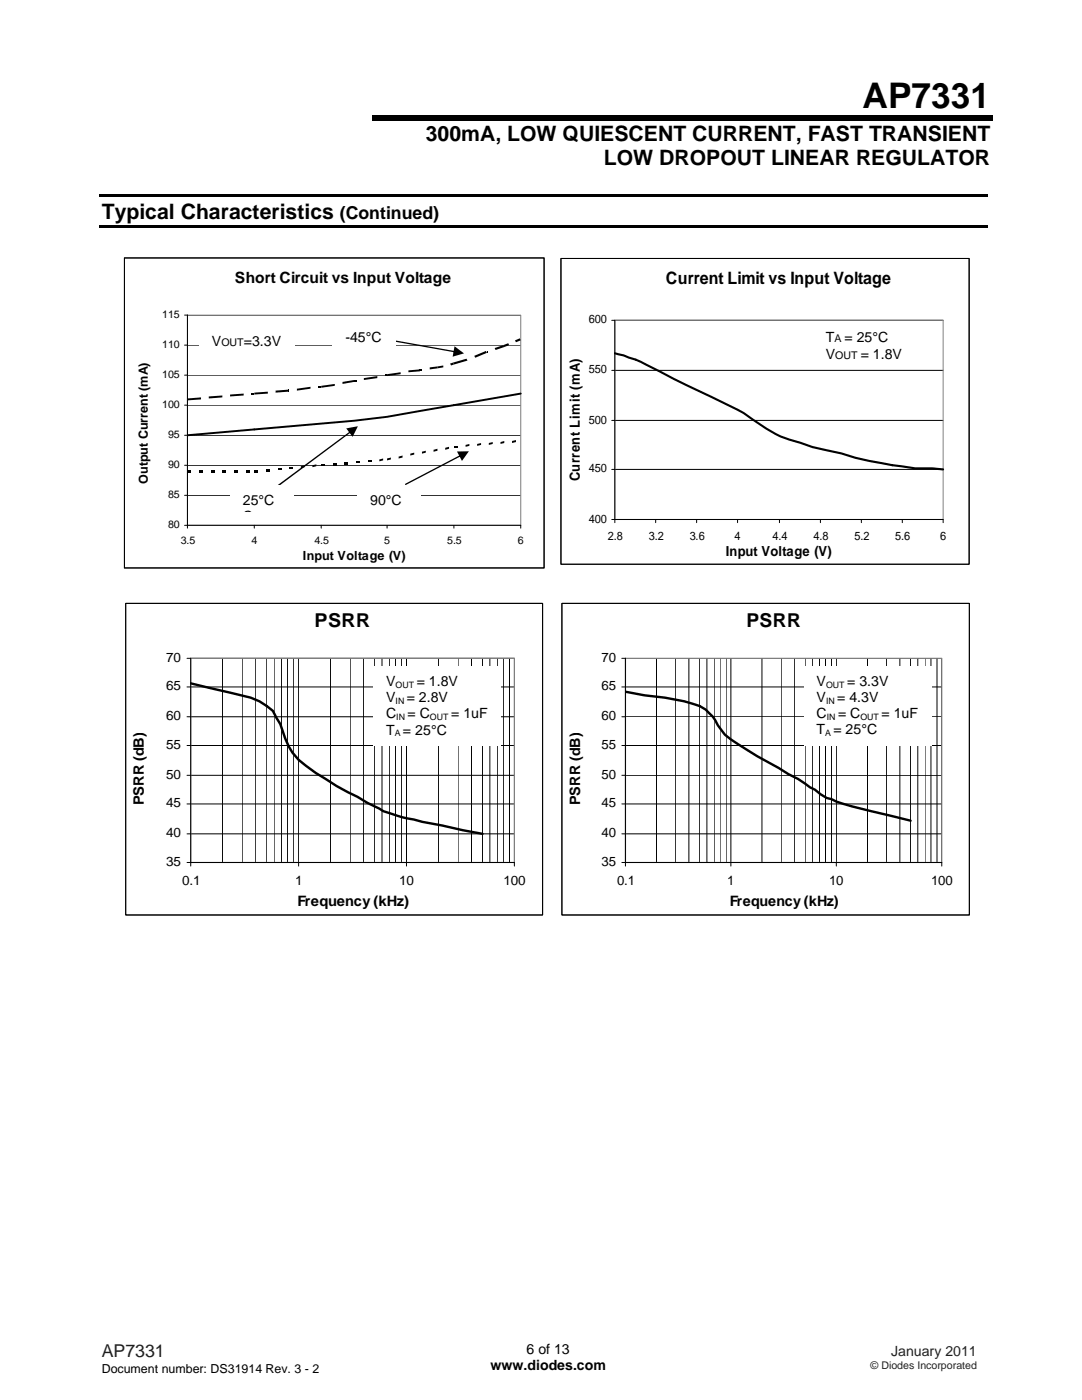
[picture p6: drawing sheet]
<svg xmlns="http://www.w3.org/2000/svg" width="216mm" height="279mm" viewBox="0 0 216 279" stroke-linecap="round" stroke-linejoin="round" font-family="sans-serif">
<path d="M19.8 38.8h177.2v.5h-177.2zM74.3 23.1h123.8v1.1h-123.8zM19.8 44.9h177.2v.5h-177.2z" fill="#000"/>
<path d="M24.8 51.5h83.8v61.8h-83.8z" fill-rule="evenodd" fill="#fff" stroke="#000" stroke-width=".2"/>
<g fill="none" stroke="#000" stroke-width=".2">
<path d="M24.8 51.5h83.8v61.8h-83.8zM36.8 74.9h67.1M36.8 68.9h67.1M36.8 62.9h67.1M37.4 62.9v42.5M36.8 98.8h67.1M36.8 92.9h67.1M36.8 86.9h67.1M36.8 80.9h67.1M36.8 104.8h67.1v.6M50.7 104.8v.6M64.1 104.8v.6"/>
<path d="M77.2 104.8v.6M90.6 104.8v.6"/>
</g>
<path d="M37.4 62.9h66.5v41.9h-66.5z" fill="none" stroke="#808080" stroke-width=".2"/>
<path d="M103.9 78.5l-26.7 4.7a1275.3 1275.3 0 0 1-39.8 3.7" fill="none" stroke="#000" stroke-width=".39"/>
<g fill="#000">
<path d="M50.2 78.4h.5v.3h-.5zM57.5 77.8h.2v.4h-.2zM63.5 77h.6v.4h-.6zM70.7 75.8h.4v.4h-.4zM76.9 74.7h.3v.4h-.3zM83.8 73.7h.4v.4h-.4zM97.2 70h.1v.4h-.1zM37.4 93.8h.8v.4h-.8zM39.7 93.8h.8v.4h-.8zM42 93.8h.8v.4h-.8zM44.4 93.8h.7v.4h-.7zM46.7 93.8h.8v.4h-.8z"/>
<path d="M49 93.8h.8v.4h-.8zM50.7 93.8h.8v.4h-.8zM53.1 93.6h.7v.4h-.7zM55.4 93.4h.8v.4h-.8zM57.7 93.2h.8v.4h-.8zM64.1 92.7h.8v.3h-.8zM66.4 92.5h.8v.4h-.8zM68.7 92.3h.8v.4h-.8zM71.1 92.1h.7v.4h-.7zM73.4 91.9h.7v.4h-.7zM90.6 89h.8v.4h-.8z"/>
</g>
<g fill="#000">
<path d="M37.4 79.5l2.7-.2v.4l-2.7 .2zM41.7 79.1l2.7-.2v.4l-2.7 .2zM45.9 78.7l2.7-.2v.4l-2.7 .2zM50.7 78.4l2.7-.2v.3l-2.7 .2zM55 78l2.5-.2v.4l-2.5 .2zM59.2 77.6l2.8-.4v.4l-2.8 .4zM64.1 77l2.7-.4v.4l-2.7 .4zM68.3 76.2l2.4-.4v.4l-2.4 .4zM72.6 75.5l2.7-.4v.4l-2.7 .3zM77.2 74.7l2.7-.4v.4l-2.7 .4zM81.5 73.9l2.3-.2v.4l-2.3 .2zM85.7 73.3l1.6-.2v.4l-1.6 .2z"/>
<path d="M87.3 73.1l1.2-.2v.4l-1.2 .2zM89.8 72.6l.6-.2 .2 .3-.6 .2zM90.4 72.4l2.7-.8 .2 .4-2.7 .7zM94.6 71l2.4-1 .2 .4-2.4 1zM98.7 69.5l1.7-.6 .2 .4-1.7 .5zM100.4 68.9l1-.4 .2 .4-1 .4zM102.8 67.9l.9-.4 .2 .4-.9 .4zM60 93l.8-.1v.3l-.8 .2zM62.3 92.9l.8-.2v.3l-.8 .2zM75.7 91.7l.8-.2v.4l-.8 .2zM77.2 91.5l.8-.2v.4l-.8 .2zM79.5 91.1l.8-.2v.4l-.8 .2z"/>
<path d="M81.9 90.5l.8-.2v.4l-.8 .2zM84.2 90.1l.8-.1v.3l-.8 .2zM86.5 89.8l.8-.2v.4l-.8 .1zM88.8 89.4l.8-.2v.4l-.8 .2zM92.9 88.8l.8-.2v.4l-.8 .2zM95.2 88.6l.8-.2v.4l-.8 .2zM97.5 88.4l.8-.2v.4l-.8 .2zM99.9 88.2l.7-.2v.4l-.7 .2zM102.2 88l.8-.2v.4l-.8 .2z"/>
</g>
<path d="M111.9 51.6h81.5v61h-81.5z" fill-rule="evenodd" fill="#fff" stroke="#000" stroke-width=".2"/>
<g fill="none" stroke="#000" stroke-width=".2">
<path d="M111.9 51.6h81.5v61h-81.5zM122.1 73.9h66.1M122.1 63.9h66.1M122.7 63.9v40.4M122.1 93.7h66.1M122.1 83.9h66.1M122.1 103.7h66.1v.6M130.8 103.7v.6M139 103.7v.6M147.2 103.7v.6M155.5 103.7v.6M163.7 103.7v.6"/>
<path d="M171.9 103.7v.6M180 103.7v.6"/>
</g>
<path d="M122.7 63.9h65.5v39.8h-65.5z" fill="none" stroke="#808080" stroke-width=".21"/>
<path d="M122.7 70.5l1.8 .4 1 .5a26.1 26.1 0 0 1 6.1 2.7l15.6 7.7 2 1.2a44.8 44.8 0 0 0 6.5 4.1l6.4 2.1 5.8 1.3a61.7 61.7 0 0 0 11.9 2.6l2.8 .4h3.4l2.2 .2" fill="none" stroke="#000" stroke-width=".41"/>
<path d="M25.1 120.4h83.2v62.2h-83.2z" fill-rule="evenodd" fill="#fff" stroke="#000" stroke-width=".2"/>
<g fill="none" stroke="#000" stroke-width=".2">
<path d="M25.1 120.4h83.2v62.2h-83.2zM37.3 137.1h65.3M37.3 131.4h65.3v41.4M38.1 131.4v41.4M44.4 131.4v40.7M48.3 131.4v40.7M51 131.4v40.7M53.2 131.4v40.7M54.7 131.4v40.7M56.2 131.4v40.7M57.4 131.4v40.7M58.6 131.4v40.7"/>
<path d="M59.6 131.4v41.4M66 131.4v40.7M69.9 131.4v40.7M72.6 131.4v40.7M74.8 131.4v40.7M76.2 131.4v40.7M77.7 131.4v40.7M78.9 131.4v40.7M80.1 131.4v40.7M81.1 131.4v41.4M87.5 131.4v40.7M91.4 131.4v40.7"/>
<path d="M94.1 131.4v40.7M96.3 131.4v40.7M97.7 131.4v40.7M99.2 131.4v40.7M100.4 131.4v40.7M101.7 131.4v40.7M37.3 154.7h65.3M37.3 148.8h65.3M37.3 143h65.3M37.3 166.4h65.3M37.3 160.4h65.3M37.3 172.1h65.3"/>
</g>
<path d="M38.1 131.4h64.5v40.7h-64.5z" fill="none" stroke="#808080" stroke-width=".24"/>
<path d="M38.1 136.4l8 1.9a14.1 14.1 0 0 1 8.3 3.6l1.5 2.6a21.6 21.6 0 0 0 2.5 5.7 23.2 23.2 0 0 0 6.6 5.2l2.2 1.5 4.1 2.1 2 1.2a28.1 28.1 0 0 0 9.3 3.4l1.7 .4 12 2.4" fill="none" stroke="#000" stroke-width=".48"/>
<path d="M112.1 120.4h81.3v62.2h-81.3z" fill-rule="evenodd" fill="#fff" stroke="#000" stroke-width=".2"/>
<g fill="none" stroke="#000" stroke-width=".2">
<path d="M112.1 120.4h81.3v62.2h-81.3zM124.1 137.1h63.8M124.1 131.4h63.8v41.4M124.8 131.4v41.4M131 131.4v40.7M134.8 131.4v40.7M137.5 131.4v40.7M139.6 131.4v40.7M141.1 131.4v40.7M142.5 131.4v40.7M143.7 131.4v40.7M144.9 131.4v40.7"/>
<path d="M145.8 131.4v41.4M152 131.4v40.7M155.9 131.4v40.7M158.5 131.4v40.7M160.7 131.4v40.7M162.1 131.4v40.7M163.5 131.4v40.7M164.7 131.4v40.7M165.9 131.4v40.7M166.9 131.4v41.4M173.1 131.4v40.7M176.9 131.4v40.7"/>
<path d="M179.6 131.4v40.7M181.7 131.4v40.7M183.1 131.4v40.7M184.6 131.4v40.7M185.8 131.4v40.7M187 131.4v40.7M124.1 154.7h63.8M124.1 148.8h63.8M124.1 143h63.8M124.1 166.4h63.8M124.1 160.4h63.8M124.1 172.1h63.8"/>
</g>
<path d="M124.8 131.4h63.1v40.7h-63.1z" fill="none" stroke="#808080" stroke-width=".24"/>
<path d="M124.8 138l3.8 .8a38 38 0 0 1 11 2.1 8.8 8.8 0 0 1 3.6 3.8 9.2 9.2 0 0 0 4.1 3.8l3.8 2.4 8.1 4.5 5.8 3.9 .9 .2a33.8 33.8 0 0 0 7.9 2.4l7.9 1.9" fill="none" stroke="#000" stroke-width=".48"/>
<path d="M80.9 96.5l11-5.7h.2v.2l-11.1 5.8-.2-.1zM91.2 90.1h2.4l-1.4 1.9z" fill="#000"/>
<path d="M71.3 96.9h12.7v6.3h-12.7z" fill="#fff"/>
<g fill="#000">
<path d="M73.4 67l17.5 3.1 .1 .1-.2 .1-17.4-3.1zM90.7 69.1l1.9 1.4-2.3 .7z"/>
<path d="M55.5 96.8l14.4-10.8h.2v.2l-14.5 10.8h-.2zM69.1 85.5l2.3-.4-1 2.1z"/>
</g>
<g fill="#fff">
<path d="M66.4 64.5h12.7v6.3h-12.7z"/>
<path d="M45.9 96.9h12.6v6.4h-12.6z"/>
<path d="M162.2 64.5h23.6v8.5h-23.6z"/>
<path d="M39.8 65.2h19v6.3h-19z"/>
<path d="M74.5 133h25.4v15.9h-25.4z"/>
<path d="M160.4 133h25.4v15.9h-25.4z"/>
</g>
<text font-size="7" x="172.1" y="21.6">AP7331</text>
<g font-size="4.2">
<text x="85" y="28.1">300mA, LOW QUIESCENT CURRENT, FAST TRANSIENT</text>
<text x="120.5" y="33">LOW DROPOUT LINEAR REGULATOR</text>
<text x="20.3" y="43.6">Typical Characteristics</text>
</g>
<g font-size="3.8">
<text x="62.8" y="125.2">PSRR</text>
<text x="148.9" y="125.2">PSRR</text>
</g>
<text font-size="3.5" x="67.8" y="43.6">(Continued)</text>
<text font-size="3.5" fill="#231f20" x="20.3" y="270.9">AP7331</text>
<text font-size="3.4" x="132.8" y="56.7">Current Limit vs Input Voltage</text>
<text font-size="3.1" x="46.9" y="56.5">Short Circuit vs Input Voltage</text>
<g font-size="2.9">
<text x="28.7" y="160.7" transform="rotate(-90 28.7 160.7)">PSRR (dB)</text>
<text x="115.7" y="160.7" transform="rotate(-90 115.7 160.7)">PSRR (dB)</text>
<text x="59.4" y="180.7">Frequency (kHz)</text>
<text x="145.6" y="180.7">Frequency (kHz)</text>
</g>
<g font-size="2.8">
<text x="42.3" y="69">V</text>
<text x="48.7" y="69">=3.3V</text>
<text x="68.9" y="68.3">-45°C</text>
<text x="164.8" y="68.3">T</text>
<text x="164.8" y="71.6">V</text>
<text x="168.5" y="68.3">= 25°C</text>
<text x="171.7" y="71.6">= 1.8V</text>
<text x="48.5" y="100.7">25°C</text>
<text x="73.9" y="100.7">90°C</text>
<text x="115.7" y="96" transform="rotate(-90 115.7 96)">Current Limit (mA)</text>
<text x="48.5" y="104">C</text>
<text x="144.8" y="110.9">Input Voltage (V)</text>
<text x="77" y="136.9">V</text>
<text x="83.2" y="136.9">= 1.8V</text>
<text x="162.9" y="136.9">V</text>
<text x="169.1" y="136.9">= 3.3V</text>
<text x="77" y="140.1">V</text>
<text x="77" y="143.4">C</text>
<text x="81.2" y="140.1">= 2.8V</text>
<text x="81.3" y="143.4">= C</text>
<text x="90" y="143.4">= 1uF</text>
<text x="162.9" y="140.1">V</text>
<text x="162.9" y="143.3">C</text>
<text x="167.1" y="140.1">= 4.3V</text>
<text x="167.2" y="143.3">= C</text>
<text x="175.9" y="143.3">= 1uF</text>
<text x="77" y="146.6">T</text>
<text x="80.4" y="146.6">= 25°C</text>
<text x="162.9" y="146.6">T</text>
<text x="166.3" y="146.6">= 25°C</text>
<text x="97.9" y="273.5">www.diodes.com</text>
<text x="105.1" y="270.2">6 of 13</text>
</g>
<text font-size="2.8" fill="#231f20" x="177.8" y="270.6">January 2011</text>
<g font-size="2.6">
<text x="33.2" y="137.8">65</text>
<text x="33.2" y="132.1">70</text>
<text x="120" y="137.8">65</text>
<text x="120" y="132.1">70</text>
<text x="33.2" y="143.7">60</text>
<text x="120" y="143.7">60</text>
<text x="33.2" y="149.5">55</text>
<text x="120" y="149.5">55</text>
<text x="33.2" y="155.4">50</text>
<text x="120" y="155.4">50</text>
<text x="33.2" y="161.1">45</text>
<text x="120" y="161.1">45</text>
<text x="33.2" y="167.1">40</text>
<text x="120" y="167.1">40</text>
<text x="33.2" y="172.8">35</text>
<text x="120" y="172.8">35</text>
<text x="36.4" y="176.6">0.1</text>
<text x="58.9" y="176.6">1</text>
<text x="79.7" y="176.6">10</text>
<text x="100.5" y="176.6">100</text>
<text x="123.1" y="176.6">0.1</text>
<text x="145.1" y="176.6">1</text>
<text x="165.5" y="176.6">10</text>
<text x="185.8" y="176.6">100</text>
</g>
<g font-size="2.5">
<text x="29.5" y="96.5" transform="rotate(-90 29.5 96.5)">Output Current (mA)</text>
<text x="60.4" y="111.8">Input Voltage (V)</text>
<text x="20.3" y="274">Document number: DS31914 Rev. 3 - 2</text>
</g>
<g font-size="2.3">
<text x="117.5" y="64.5">600</text>
<text x="117.5" y="74.5">550</text>
<text x="117.5" y="84.5">500</text>
<text x="117.5" y="94.3">450</text>
<text x="117.5" y="104.3">400</text>
<text x="121.3" y="107.7">2.8</text>
<text x="129.5" y="107.7">3.2</text>
<text x="137.6" y="107.7">3.6</text>
<text x="146.6" y="107.7">4</text>
<text x="154.2" y="107.7">4.4</text>
<text x="162.3" y="107.7">4.8</text>
<text x="170.5" y="107.7">5.2</text>
<text x="178.6" y="107.7">5.6</text>
<text x="187.6" y="107.7">6</text>
</g>
<g font-size="2.1">
<text x="32.4" y="63.5">115</text>
<text x="32.4" y="69.4">110</text>
<text x="44.2" y="69">OUT</text>
<text x="166.5" y="68.3">A</text>
<text x="166.7" y="71.6">OUT</text>
<text x="32.4" y="75.4">105</text>
<text x="32.4" y="81.4">100</text>
<text x="33.5" y="87.4">95</text>
<text x="33.5" y="93.4">90</text>
<text x="33.5" y="99.4">85</text>
<text x="33.5" y="105.4">80</text>
<text x="36.1" y="108.5">3.5</text>
<text x="50.2" y="108.5">4</text>
<text x="62.7" y="108.5">4.5</text>
<text x="76.7" y="108.5">5</text>
<text x="89.2" y="108.5">5.5</text>
<text x="103.4" y="108.5">6</text>
</g>
<text font-size="2.1" fill="#231f20" x="173.7" y="273.2">© Diodes Incorporated</text>
<g font-size="1.8">
<text x="78.9" y="137.2">OUT</text>
<text x="164.8" y="137.2">OUT</text>
<text x="78.9" y="140.5">IN</text>
<text x="79.1" y="143.7">IN</text>
<text x="85.8" y="143.7">OUT</text>
<text x="164.8" y="140.5">IN</text>
<text x="165" y="143.7">IN</text>
<text x="171.7" y="143.7">OUT</text>
<text x="78.8" y="147">A</text>
<text x="164.7" y="146.9">A</text>
</g>
</svg>
